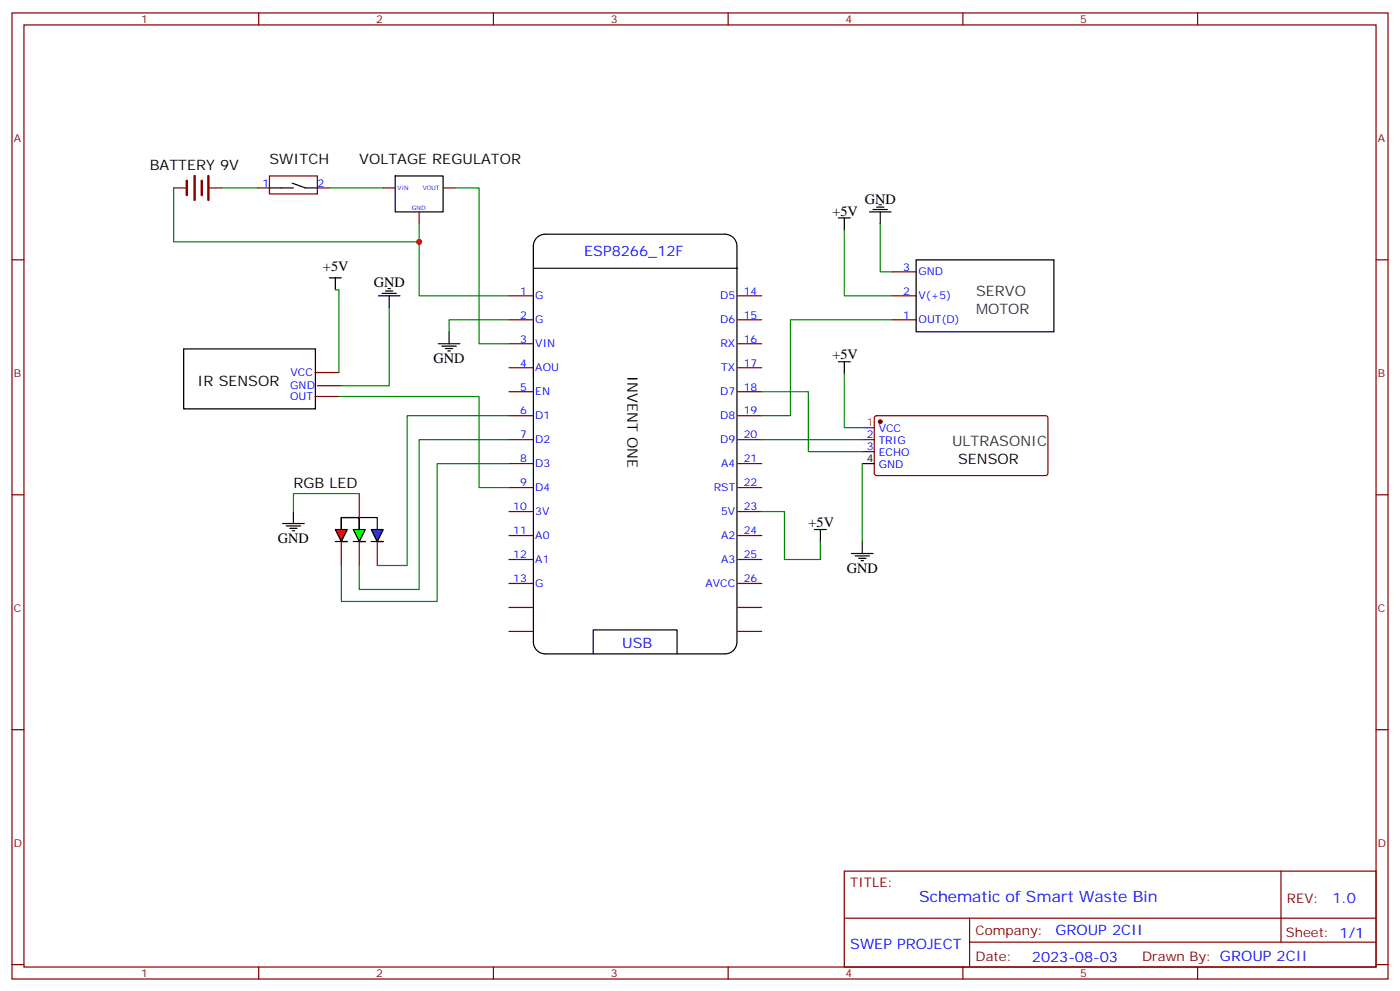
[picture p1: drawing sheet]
<svg xmlns="http://www.w3.org/2000/svg" width="412mm" height="292mm" viewBox="0 0 412 292" stroke-linecap="round" stroke-linejoin="round" font-family="sans-serif">
<g fill="none" stroke="#870000" stroke-width=".35">
<path d="M3.5 3.8h405.4v284.3h-405.4zM7.1 7.3h398.2v277.3h-398.2zM76.2 3.8v3.5M145.3 3.8v3.5M214.5 3.8v3.5M283.6 3.8v3.5M352.8 3.8v3.5M3.5 76.5h3.6M405.3 76.5h3.6M149.9 87.1h7.1M149.9 94.1h7.1M217.3 87.1h7.1"/>
<path d="M217.3 94.1h7.1M262.8 87.1h7.1M262.8 94.1h7.1M262.8 80h7.1M92.8 109.6h7M92.8 116.7h7M93.5 113.5h7M149.9 101.2h7.1M149.9 108.2h7.1M149.9 115.3h7.1M217.3 101.2h7.1M217.3 108.2h7.1"/>
<path d="M217.3 115.3h7.1M149.9 122.3h7.1M149.9 129.4h7.1M149.9 136.5h7.1M217.3 122.3h7.1M217.3 129.4h7.1M217.3 136.5h7.1M254 129.4h3.5M254 132.9h3.5M257.8 122.5l.4-.2 50 .1 .5 .6-.1 16.6-.6 .4-50-.1-.5-.6v-16.3zM3.5 145.6h3.6M149.9 143.5h7.1"/>
<path d="M149.9 150.6h7.1M149.9 157.6h7.1M217.3 143.5h7.1M217.3 150.6h7.1M217.3 157.6h7.1M405.3 145.6h3.6M149.9 164.7h7.1M149.9 171.7h7.1M149.9 178.8h7.1M217.3 164.7h7.1M217.3 171.7h7.1M217.3 178.8h7.1"/>
<path d="M149.9 185.8h7.1M217.3 185.8h7.1M3.5 214.8h3.6M405.3 214.8h3.6M248.7 256.4h156.6v28.2h-156.6zM377.3 256.4v20.9M248.7 270.2h156.5M285.6 277.3h119.6M285.6 270.2v14.2M3.5 283.9h3.6M76.2 284.6v3.5M145.3 284.6v3.5"/>
<path d="M214.5 284.6v3.5M283.6 284.6v3.5M352.8 284.6v3.5M405.3 283.9h3.6"/>
</g>
<path d="M157.1 72.5a3.5 3.5 0 0 1 3.5-3.6h52.9a3.5 3.5 0 0 1 3.6 3.6M157.1 72.4v116.6M157.3 79h60M217.1 72.5v116.3M269.9 76.5h40.5v21.1h-40.5zM54.1 102.7h38.8v17.6h-38.8zM254 136.5h3.5M105.8 152.3h-5.3v3.6v-3.6h5.3v3.6v-3.6h5.3v3.6M157.1 188.9a3.5 3.5 0 0 0 3.5 3.6h53a3.5 3.5 0 0 0 3.5-3.6M174.7 192.5v-7.1h24.7v7.1" fill="none" stroke="#000" stroke-width=".35"/>
<path d="M254 125.9h3.5" fill="none" stroke="#00f" stroke-width=".35"/>
<circle cx="259.3" cy="124.1" r=".53" fill="#870000" stroke="#870000" stroke-width=".35"/>
<path d="M262.8 94.1h-30v28.2h-8.4M99.8 116.7h41.3v26.8h8.8M224.4 129.4h29.6" fill="none" stroke="#008700" stroke-width=".35"/>
<path d="M109.4 155.9h3.5l-1.8 3.5h-1.7h3.5h-1.8z" fill="#00f" stroke="#000" stroke-width=".35"/>
<path d="M104.1 155.9h3.5l-1.8 3.5h-1.7h3.5h-1.8z" fill="#0f0" stroke="#000" stroke-width=".35"/>
<path d="M98.8 155.9h3.5l-1.8 3.5h-1.7h3.5h-1.8z" fill="#f00" stroke="#000" stroke-width=".35"/>
<path d="M51.2 55.3h3.5M61.7 55.3h3.6M75.8 55.3h3.6M79.4 51.8h14.1v5.3h-14.1zM93.5 55.3h3.5M112.9 55.3h3.5M130.5 55.3h3.6M123.5 62.4v3.5M100.5 159.4v7M105.8 145.3v7M105.8 159.4v7M111.1 159.4v7" fill="none" stroke="#870000" stroke-width=".35"/>
<g fill="none" stroke="#008700" stroke-width=".35">
<path d="M51.2 55.3v15.9h72.3M65.3 55.3h10.5M97 55.3h15.9M134.1 55.3h7v45.9h8.8M123.5 65.9v21.2h26.4M248.7 67.7v19.4h14.1M259.3 65.9v14.1h3.5M98.8 85.3h1v24.3M114.7 90.6v22.9h-14.2M149.9 94.1h-17.6v3.5M224.4 115.3h13.7v17.6h15.9M248.7 110v15.9h5.3"/>
<path d="M149.9 136.5h-21.1v40.5h-28.3v-10.6M149.9 122.3h-30v44.1h-8.8M149.9 129.4h-26.4v44.1h-17.7v-7.1M254 136.5v22.9M105.8 145.3h-19.4v5.3M224.4 150.6h6.7v14.1h10.6v-5.3"/>
</g>
<g fill="none" stroke="#000" stroke-width=".35">
<path d="M79.4 55.3h7M86.1 53.9l3.9 1.4h3.5M116.4 51.8h14.1v10.6h-14.1zM246.9 64.1h3.6M248.7 64.1v3.6M256.1 62.4h6.4M257.2 61.7h4.2M258.2 61h2.1M258.9 60.3h.7M259.3 62.4v3.5M97 81.8h3.5M98.8 81.8v3.5"/>
<path d="M111.5 87.1h6.3M112.5 86.4h4.3M113.6 85.7h2.1M114.3 84.9h.7M114.7 87.1v3.5M132.3 97.6v3.6M129.1 101.2h6.4M130.2 101.9h4.2M131.2 102.6h2.1M131.9 103.3h.7M246.9 106.5h3.6M248.7 106.5v3.5"/>
<path d="M83.3 154.1h6.3M84.3 154.8h4.2M85.4 155.5h2.1M86.1 156.2h.7M86.4 150.6v3.5M239.9 155.9h3.5M241.7 155.9v3.5M254 159.4v3.5M250.8 162.9h6.4M251.9 163.6h4.2M252.9 164.3h2.2M253.6 165h.8"/>
</g>
<path d="M55 53.2v4.2M57.3 51.8v7M59.4 53.2v4.2M61.4 51.8v7" fill="none" stroke="#870000" stroke-width=".71"/>
<circle cx="123.5" cy="71.2" r=".88" fill="#c00"/>
<text font-size="4.6" fill="#00f" x="270.8" y="265.4">Schematic of Smart Waste Bin</text>
<g font-size="4.2">
<text x="44.1" y="50">BATTERY 9V</text>
<text x="79.4" y="48.3">SWITCH</text>
<text x="105.8" y="48.3">VOLTAGE REGULATOR</text>
<text x="254.7" y="59.9">GND</text>
<text x="245.2" y="63.4">+5V</text>
<text x="95.1" y="79.7">+5V</text>
<text x="110.1" y="84.6">GND</text>
<text x="127.7" y="106.8">GND</text>
<text x="245.2" y="105.8">+5V</text>
<text x="58.2" y="113.5">IR SENSOR</text>
<text x="184.8" y="110.7" transform="rotate(90 184.8 110.7)">INVENT ONE</text>
<text x="282.2" y="136.5">SENSOR</text>
<text x="86.4" y="143.5">RGB LED</text>
<text x="238.1" y="155.2">+5V</text>
<text x="81.8" y="159.7">GND</text>
<text x="249.4" y="168.6">GND</text>
</g>
<g font-size="4.2" fill="#00f">
<text x="172.1" y="75.4">ESP8266_12F</text>
<text x="183.3" y="190.8">USB</text>
<text x="392.5" y="265.7">1.0</text>
<text x="310.9" y="275.2">GROUP 2CII</text>
<text x="250.5" y="279.3">SWEP PROJECT</text>
<text x="304" y="283">2023-08-03</text>
</g>
<g font-size="4.2" fill="#333">
<text x="287.5" y="87.1">SERVO</text>
<text x="287.5" y="92.4">MOTOR</text>
<text x="280.5" y="131.2">ULTRASONIC</text>
</g>
<g font-size="3.9" fill="#800">
<text x="250.5" y="261">TITLE:</text>
<text x="379.1" y="265.7">REV:</text>
<text x="287.4" y="275.2">Company:</text>
<text x="378.7" y="275.8">Sheet: 1/1</text>
<text x="287.4" y="282.9">Date:</text>
<text x="336.4" y="282.9">Drawn By: GROUP 2CII</text>
</g>
<g font-size="3.2" fill="#800">
<text x="41.6" y="6.8">1</text>
<text x="110.8" y="6.8">2</text>
<text x="179.9" y="6.8">3</text>
<text x="249.1" y="6.8">4</text>
<text x="318.2" y="6.8">5</text>
<text x="4.1" y="41.9">A</text>
<text x="405.9" y="41.9">A</text>
<text x="4.1" y="111.1">B</text>
<text x="405.9" y="111.1">B</text>
<text x="4.1" y="180.2">C</text>
<text x="405.9" y="180.2">C</text>
<text x="4.1" y="249.3">D</text>
<text x="405.9" y="249.3">D</text>
<text x="41.6" y="287.6">1</text>
<text x="110.8" y="287.6">2</text>
<text x="179.9" y="287.6">3</text>
<text x="249.1" y="287.6">4</text>
<text x="318.2" y="287.6">5</text>
</g>
<g font-size="3.2" fill="#00f">
<text x="77.4" y="55">1</text>
<text x="93.5" y="55">2</text>
<text x="266.1" y="79.7">3</text>
<text x="270.6" y="81.1">GND</text>
<text x="153.2" y="86.7">1</text>
<text x="157.7" y="88.1">G</text>
<text x="212.1" y="88.1">D5</text>
<text x="219.1" y="86.7">14</text>
<text x="266.1" y="86.7">2</text>
<text x="270.6" y="88.1">V(+5)</text>
<text x="153.2" y="93.8">2</text>
<text x="157.7" y="95.2">G</text>
<text x="212.1" y="95.2">D6</text>
<text x="219.1" y="93.8">15</text>
<text x="266.1" y="93.8">1</text>
<text x="270.6" y="95.2">OUT(D)</text>
<text x="153.2" y="100.8">3</text>
<text x="219.1" y="100.8">16</text>
<text x="153.2" y="107.9">4</text>
<text x="157.7" y="102.2">VIN</text>
<text x="212.2" y="102.2">RX</text>
<text x="219.1" y="107.9">17</text>
<text x="85.6" y="110.8">VCC</text>
<text x="157.7" y="109.3">AOU</text>
<text x="212.5" y="109.3">TX</text>
<text x="85.4" y="117.9">OUT</text>
<text x="85.5" y="114.6">GND</text>
<text x="153.2" y="114.9">5</text>
<text x="157.7" y="116.3">EN</text>
<text x="212.1" y="116.3">D7</text>
<text x="219.1" y="114.9">18</text>
<text x="153.2" y="122">6</text>
<text x="157.7" y="123.4">D1</text>
<text x="212.1" y="123.4">D8</text>
<text x="219.1" y="122">19</text>
<text x="153.2" y="129">7</text>
<text x="157.7" y="130.5">D2</text>
<text x="212.1" y="130.5">D9</text>
<text x="219.1" y="129">20</text>
<text x="255.3" y="129">2</text>
<text x="258.8" y="130.8">TRIG</text>
<text x="258.8" y="127.3">VCC</text>
<text x="153.2" y="136.1">8</text>
<text x="157.7" y="137.5">D3</text>
<text x="212.4" y="137.5">A4</text>
<text x="219.1" y="136.1">21</text>
<text x="255.3" y="132.6">3</text>
<text x="258.8" y="137.9">GND</text>
<text x="258.8" y="134.3">ECHO</text>
<text x="153.2" y="143.2">9</text>
<text x="219.1" y="143.2">22</text>
<text x="157.7" y="144.6">D4</text>
<text x="210.3" y="144.6">RST</text>
<text x="151.2" y="150.2">10</text>
<text x="157.7" y="151.6">3V</text>
<text x="212.4" y="151.6">5V</text>
<text x="219.1" y="150.2">23</text>
<text x="151.2" y="157.3">11</text>
<text x="157.7" y="158.7">A0</text>
<text x="212.4" y="158.7">A2</text>
<text x="219.1" y="157.3">24</text>
<text x="151.2" y="164.3">12</text>
<text x="157.7" y="165.7">A1</text>
<text x="212.4" y="165.7">A3</text>
<text x="219.1" y="164.3">25</text>
<text x="151.2" y="171.4">13</text>
<text x="157.7" y="172.8">G</text>
<text x="207.8" y="172.8">AVCC</text>
<text x="219.1" y="171.4">26</text>
</g>
<text font-size="3.2" fill="#f30" x="255.3" y="125.5">1</text>
<text font-size="3.2" x="255.3" y="136.1">4</text>
<g font-size="1.8" fill="#00f">
<text x="117.1" y="56">VIN</text>
<text x="124.5" y="56">VOUT</text>
<text x="121.4" y="61.7">GND</text>
</g>
</svg>
